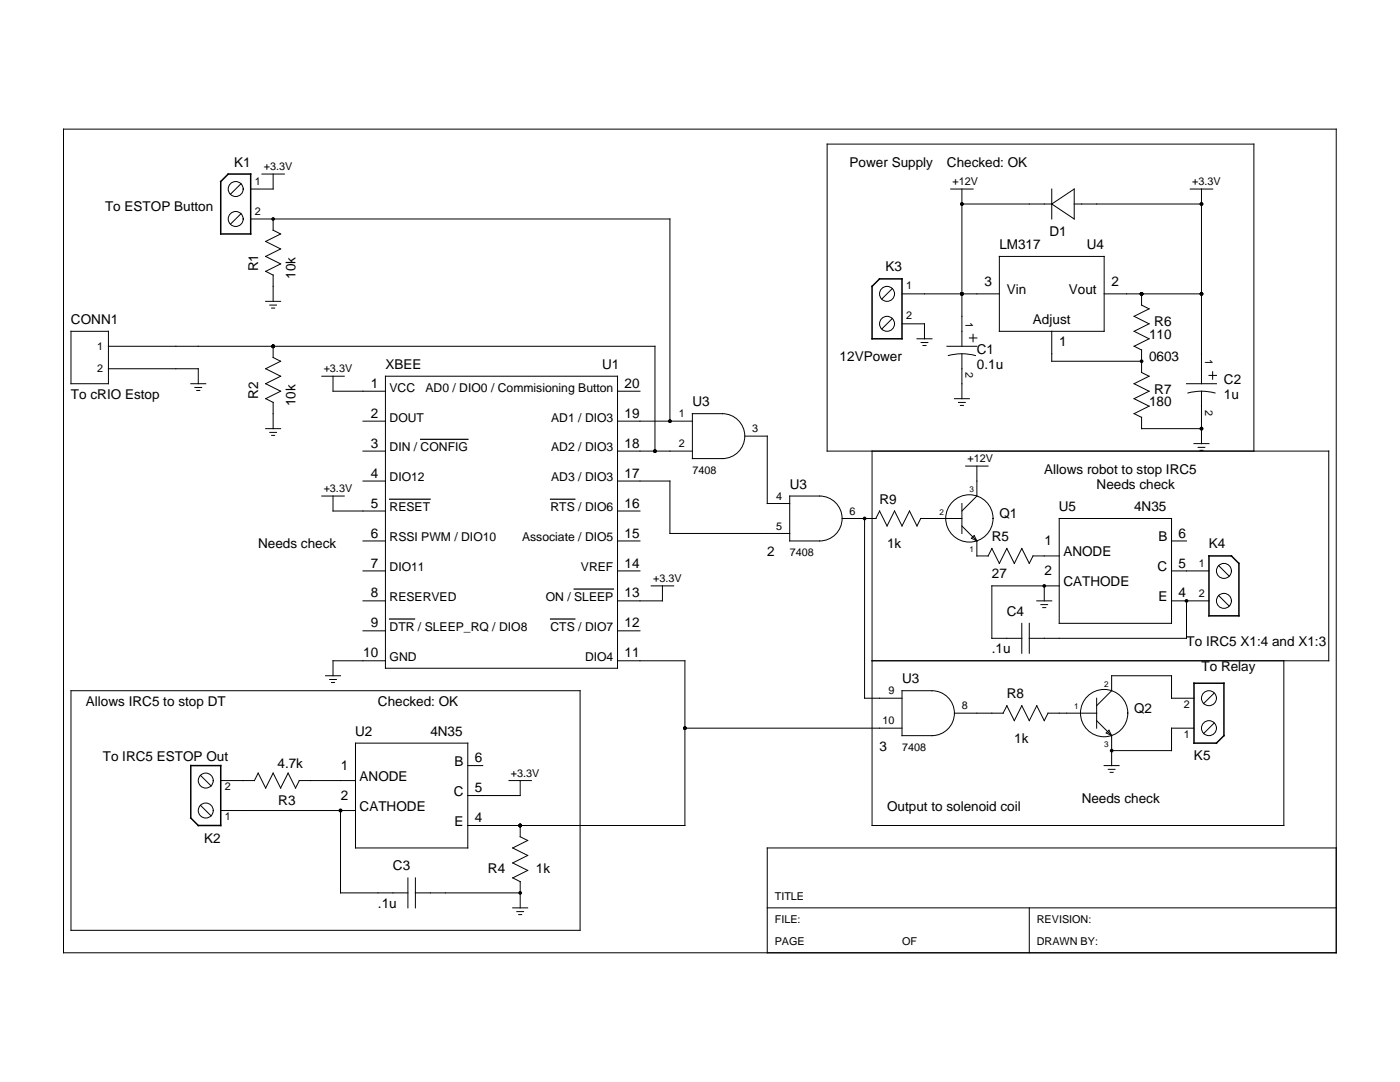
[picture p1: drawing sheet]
<svg xmlns="http://www.w3.org/2000/svg" width="279mm" height="216mm" viewBox="0 0 279 216" stroke-linecap="round" stroke-linejoin="round" font-family="sans-serif">
<g fill="none" stroke="#000" stroke-width=".2">
<path d="M12.7 25.8h254v164.3h-254zM48.1 36.6l-2.1 2.2M52.3 34.7h4.5M54.5 34.7v3h-4.5M189.7 37.7h4.5M192 37.7v31.4M209.9 37.7v6M237.5 37.7h4.5M239.8 37.7v38.9M48.1 42.6l-2.1 2.1M50 43.7h83.7v40.3M54.5 43.7v2.2l1.5 .8-3 1.5 3 1.5-3 1.5 3 1.5-3 1.5 1.5 .7v5.2"/>
<path d="M178.1 57.6l-2.1 2.1M180 58.6h19.4M192 40.7h17.9M199.4 51.2h21v14.9h-21zM209.9 40.7l4.5-3v6zM214.4 40.7h25.4M220.4 58.6h19.4M227.8 58.6v2.3l1.5 .7-3 1.5 3 1.5-3 1.5 3 1.5-3 1.5 1.5 .7M14.2 66.1h7.4v10.5h-7.4zM21.6 73.6h18v3M21.6 69.1h109.1v20.9M38.1 76.6h3"/>
<path d="M38.9 77.3h1.3M39.3 77.9h.6M53 79.5l1.5 .8v5.2M53 60.1h3M53.8 60.9h1.4M54.2 61.5h.6M54.5 69.1v2.2l1.5 .8-3 1.5 3 1.5-3 1.5 3 1.5-3 1.5M64.2 75.1h4.5M66.5 75.1v3h10.4M76.9 75.1h46.3v58.2h-46.3zM123.2 78.1h4.5M178.1 63.5l-2.1 2.1"/>
<path d="M180 64.6h4.5v3M183 67.6h3M183.8 68.3h1.4M184.2 68.9h.6M189 69.1h6M189.3 70.9a10.5 10.5 0 0 1 5.4 0M190.5 79.6h3M192 70.6v9M193.5 67.4h1.5M194.2 66.7v1.5M209.9 66.1v6h17.9M227.8 69.8v4.5l1.5 .8-3 1.5 3 1.5-3 1.5 3 1.4-3 1.5 1.5 .8v2.2h12"/>
<path d="M236.8 76.6h6M237.1 78.4a10.5 10.5 0 0 1 5.4 0M239.8 78.1v10.4M241.3 74.9h1.5M242 74.2v1.5M53 85.5h3M53.8 86.3h1.4M54.2 86.9h.6M64.2 99h4.5M66.5 99v3h10.4M72.4 96h4.5M72.4 90h4.5"/>
<path d="M72.4 84h4.5M123.2 96h10.5v10.4h23.9M123.2 90h15M123.2 84h15M138.2 82.5h6a4.5 4.5 0 0 1 4.4 4.5 4.5 4.5 0 0 1-4.4 4.5h-6zM148.6 87h4.5v13.5h4.5M157.6 99h6a4.5 4.5 0 0 1 4.5 4.5 4.5 4.5 0 0 1-4.5 4.4h-6zM174 90v74.7h82.2v-32.9M191.3 80.3h1.3M191.7 80.9h.6M192.7 93h4.5M195 93v6l-3 3"/>
<path d="M238.3 88.5h3M239.1 89.3h1.4M239.5 89.9h.6M250.2 90v-61.2h-85.1v61.2h100.1v41.8h-91.2M72.4 113.9h4.5M72.4 107.9h4.5M72.4 119.9h4.5M123.2 113.9h4.5M123.2 107.9h4.5M123.2 102h4.5M130 116.9h4.4M132.2 116.9v3h-9"/>
<path d="M168.1 103.5h6.7M172.5 103.5v35.8h7.5M175.5 102l1.5 3 1.5-3 1.5 3 1.5-3 1.5 3 .8-1.5h8.2M175.5 102l-.7 1.5M192 100.5v5.9M192 105l3 2.9M193.9 107.4l.5-.5 .6 1zM195 107.9v3h2.2M197.9 109.4l1.5 3 1.5-3 1.5 3 1.5-3 1.5 3 .8-1.5h5.2M198 109.4l-.8 1.5M206.9 119.9h3M208.4 116.9v3"/>
<path d="M211.4 103.5h22.4v20.9h-22.4zM211.4 116.9h-13.5v10.5h6M233.8 113.9h7.5M233.8 107.9h3M233.8 119.9h7.5M236.8 119.9v7.5h-31.4M243.2 118.8l2.1 2.1M243.2 112.8l2.1 2.2M14.2 137.8h101.6v47.8h-101.6zM65 134.8h3M65.8 135.6h1.3M66.2 136.2h.6"/>
<path d="M72.4 125.9h4.5M76.9 131.8h-10.4v3M123.2 131.8h13.5v32.9h-43.3M123.2 125.9h4.5M180 137.8h6a4.5 4.5 0 0 1 4.5 4.5 4.5 4.5 0 0 1-4.5 4.5h-6zM203.9 124.4v6M205.4 124.4v6M207.7 120.6h1.4M208.1 121.2h.6M218.9 139.3v6M238.3 139.3h-4.5v-4.5h-11.9v3l-3 3M242.3 138.3l-2.1 2.1"/>
<path d="M40 154.7l2.2 2.1M44.1 155.8h6.7l.7-1.5 1.5 2.9 1.5-2.9 1.5 2.9 1.5-2.9 1.5 2.9 .7-1.4h11.2M70.9 148.3h22.5v20.9h-22.5zM93.4 152.8h2.9M101.6 155.8h4.5M103.8 155.8v2.9h-10.4M136.7 145.3h43.3M190.5 142.3h9.7M200.9 140.8l1.5 3 1.5-3 1.5 3 1.5-3 1.5 3 .8-1.5h9.7M200.9 140.8l-.7 1.5M218.9 143.8l3 3M220.4 152.8h2.9"/>
<path d="M221.2 153.5h1.3M221.3 145.7l.6 1.1-1.1-.5zM221.6 154.1h.5M221.9 146.8v6M238.3 145.3h-4.5v4.5h-11.9M242.3 144.2l-2.1 2.2M40 160.7l2.1 2.1M44.1 161.7h26.8M68 161.7v16.5h13.4M81.4 175.2v6M82.9 178.2h20.9M82.9 175.2v6"/>
<path d="M103.8 164.7v2.3l1.5 .7-3 1.5 3 1.5-3 1.5 3 1.5-3 1.5 1.5 .7M103.8 175.9v5.3M266.7 169.2h-113.6v20.9M102.3 181.2h3M103.1 181.9h1.4M103.5 182.5h.6M153.1 181.2h113.6M205.4 181.2v8.9"/>
<circle cx="47" cy="37.7" r="1.49"/>
<circle cx="47" cy="43.7" r="1.49"/>
<circle cx="177" cy="58.6" r="1.49"/>
<circle cx="177" cy="64.6" r="1.49"/>
<circle cx="193.5" cy="103.4" r="4.7"/>
<circle cx="244.3" cy="119.9" r="1.49"/>
<circle cx="244.3" cy="113.9" r="1.49"/>
<circle cx="241.3" cy="139.3" r="1.49"/>
<circle cx="41.1" cy="155.8" r="1.49"/>
<circle cx="220.4" cy="142.3" r="4.7"/>
<circle cx="241.3" cy="145.3" r="1.49"/>
<circle cx="41.1" cy="161.7" r="1.49"/>
</g>
<path d="M77.7 99.6h8.1M83.9 87.7h9.5M109.9 99.6h4.8M114.6 117.5h7.8M77.7 123.5h5M109.9 123.5h4.8" fill="none" stroke="#000" stroke-width=".24"/>
<path d="M45.5 34.7h4.5v12h-5.9v-10.5zM174 57.1l1.5-1.5h4.5v12h-6zM241.3 110.9h4.5l1.5 1.5v10.5h-6zM238.3 136.3h6v10.5l-1.5 1.5h-4.5zM38.1 152.8h6v11.9h-4.5l-1.5-1.5z" fill="none" stroke="#000" stroke-width=".3"/>
<g fill="#000">
<circle cx="54.5" cy="43.7" r=".37"/>
<circle cx="192" cy="40.7" r=".37"/>
<circle cx="192" cy="58.6" r=".37"/>
<circle cx="227.8" cy="58.6" r=".37"/>
<circle cx="239.8" cy="40.7" r=".37"/>
<circle cx="239.8" cy="58.6" r=".37"/>
<circle cx="54.5" cy="69.1" r=".37"/>
<circle cx="227.8" cy="72.1" r=".37"/>
<circle cx="130.7" cy="90" r=".37"/>
<circle cx="133.7" cy="84" r=".37"/>
<circle cx="239.8" cy="85.5" r=".37"/>
<circle cx="172.5" cy="103.5" r=".37"/>
<circle cx="208.4" cy="116.9" r=".37"/>
<circle cx="236.8" cy="119.9" r=".37"/>
<circle cx="136.7" cy="145.3" r=".37"/>
<circle cx="221.9" cy="149.8" r=".37"/>
<circle cx="68" cy="161.7" r=".37"/>
<circle cx="103.8" cy="164.7" r=".37"/>
<circle cx="103.8" cy="178.2" r=".37"/>
</g>
<g font-size="2.7">
<text x="46.7" y="33.2">K1</text>
<text x="169.6" y="33.2">Power Supply</text>
<text x="189" y="33.2">Checked: OK</text>
<text x="21" y="42.2">To ESTOP Button</text>
<text x="209.4" y="47.2">D1</text>
<text x="199.4" y="49.7">LM317</text>
<text x="216.9" y="49.7">U4</text>
<text x="51.5" y="54.2" transform="rotate(-90 51.5 54.2)">R1</text>
<text x="59" y="55.6" transform="rotate(-90 59 55.6)">10k</text>
<text x="176.7" y="54.2">K3</text>
<text x="196.4" y="57.1">3</text>
<text x="200.9" y="58.6">Vin</text>
<text x="213.3" y="58.6">Vout</text>
<text x="221.9" y="57.1">2</text>
<text x="14.2" y="64.6">CONN1</text>
<text x="206.1" y="64.6">Adjust</text>
<text x="230.4" y="65.1">R6</text>
<text x="195" y="70.6">C1</text>
<text x="211.4" y="69.1">1</text>
<text x="229.3" y="67.6">110</text>
<text x="74" y="77.4">1</text>
<text x="76.9" y="73.6">XBEE</text>
<text x="120.2" y="73.6">U1</text>
<text x="124.7" y="77.4">20</text>
<text x="167.6" y="72.1">12VPower</text>
<text x="195" y="73.6">0.1u</text>
<text x="229.3" y="72.1">0603</text>
<text x="244.3" y="76.6">C2</text>
<text x="14.2" y="79.6">To cRIO Estop</text>
<text x="51.5" y="79.6" transform="rotate(-90 51.5 79.6)">R2</text>
<text x="59" y="81" transform="rotate(-90 59 81)">10k</text>
<text x="74" y="83.4">2</text>
<text x="124.7" y="83.4">19</text>
<text x="138.2" y="81">U3</text>
<text x="229.3" y="81">180</text>
<text x="230.4" y="78.5">R7</text>
<text x="244.3" y="79.6">1u</text>
<text x="74" y="89.3">3</text>
<text x="124.7" y="89.3">18</text>
<text x="74" y="95.3">4</text>
<text x="124.7" y="95.3">17</text>
<text x="208.4" y="94.5">Allows robot to stop IRC5</text>
<text x="74" y="101.3">5</text>
<text x="124.7" y="101.3">16</text>
<text x="157.6" y="97.5">U3</text>
<text x="175.5" y="100.5">R9</text>
<text x="211.3" y="102">U5</text>
<text x="218.9" y="97.5">Needs check</text>
<text x="226.3" y="102">4N35</text>
<text x="74" y="107.3">6</text>
<text x="124.7" y="107.3">15</text>
<text x="197.9" y="107.9">R5</text>
<text x="199.4" y="103.5">Q1</text>
<text x="235.2" y="107.3">6</text>
<text x="51.5" y="109.4">Needs check</text>
<text x="74" y="113.2">7</text>
<text x="124.7" y="113.2">14</text>
<text x="153.1" y="110.9">2</text>
<text x="177" y="109.4">1k</text>
<text x="208.5" y="108.8">1</text>
<text x="212.2" y="111">ANODE</text>
<text x="231" y="114">C</text>
<text x="231.2" y="108">B</text>
<text x="235.2" y="113.2">5</text>
<text x="241.3" y="109.4">K4</text>
<text x="74" y="119.2">8</text>
<text x="124.7" y="119.2">13</text>
<text x="197.9" y="115.4">27</text>
<text x="208.5" y="114.7">2</text>
<text x="212.2" y="117">CATHODE</text>
<text x="231.2" y="120">E</text>
<text x="235.2" y="119.2">4</text>
<text x="74" y="125.2">9</text>
<text x="124.7" y="125.2">12</text>
<text x="200.9" y="122.9">C4</text>
<text x="72.5" y="131.2">10</text>
<text x="124.7" y="131.2">11</text>
<text x="197.9" y="130.4">.1u</text>
<text x="236.8" y="128.9">To IRC5 X1:4 and X1:3</text>
<text x="180" y="136.3">U3</text>
<text x="239.8" y="133.8">To Relay</text>
<text x="17.2" y="140.8">Allows IRC5 to stop DT</text>
<text x="75.4" y="140.8">Checked: OK</text>
<text x="200.9" y="139.3">R8</text>
<text x="226.3" y="142.3">Q2</text>
<text x="70.9" y="146.8">U2</text>
<text x="85.9" y="146.8">4N35</text>
<text x="175.5" y="149.8">3</text>
<text x="202.4" y="148.3">1k</text>
<text x="20.5" y="151.8">To IRC5 ESTOP Out</text>
<text x="55.4" y="153.2">4.7k</text>
<text x="68" y="153.6">1</text>
<text x="71.8" y="155.8">ANODE</text>
<text x="90.7" y="152.8">B</text>
<text x="94.8" y="152.1">6</text>
<text x="238.3" y="151.7">K5</text>
<text x="55.5" y="160.7">R3</text>
<text x="68" y="159.6">2</text>
<text x="71.8" y="161.8">CATHODE</text>
<text x="90.6" y="158.8">C</text>
<text x="94.8" y="158.1">5</text>
<text x="177" y="161.7">Output to solenoid coil</text>
<text x="215.9" y="160.2">Needs check</text>
<text x="90.7" y="164.8">E</text>
<text x="94.8" y="164">4</text>
<text x="40.8" y="168.2">K2</text>
<text x="78.4" y="173.7">C3</text>
<text x="97.4" y="174.2">R4</text>
<text x="106.9" y="174.2">1k</text>
<text x="75.4" y="181.2">.1u</text>
</g>
<g font-size="2.4">
<text x="77.7" y="78.1">VCC</text>
<text x="84.9" y="78.1">AD0 / DIO0 / Commisioning Button</text>
<text x="77.7" y="84.1">DOUT</text>
<text x="110" y="84.1">AD1 / DIO3</text>
<text x="77.7" y="90.1">DIN / CONFIG</text>
<text x="110" y="90.1">AD2 / DIO3</text>
<text x="77.7" y="96.1">DIO12</text>
<text x="110" y="96.1">AD3 / DIO3</text>
<text x="77.7" y="102">RESET</text>
<text x="109.9" y="102">RTS / DIO6</text>
<text x="77.7" y="114">DIO11</text>
<text x="77.7" y="108">RSSI PWM / DIO10</text>
<text x="104.2" y="108">Associate / DIO5</text>
<text x="115.9" y="114">VREF</text>
<text x="77.7" y="120">RESERVED</text>
<text x="108.9" y="120">ON / SLEEP</text>
<text x="77.7" y="125.9">DTR / SLEEP_RQ / DIO8</text>
<text x="109.9" y="125.9">CTS / DIO7</text>
<text x="77.7" y="131.9">GND</text>
<text x="116.8" y="131.9">DIO4</text>
</g>
<g font-size="2.2">
<text x="52.6" y="34">+3.3V</text>
<text x="50.8" y="36.8">1</text>
<text x="190.1" y="37">+12V</text>
<text x="237.9" y="37">+3.3V</text>
<text x="50.8" y="42.8">2</text>
<text x="180.8" y="57.8">1</text>
<text x="180.8" y="63.7">2</text>
<text x="192.7" y="64.2" transform="rotate(90 192.7 64.2)">1</text>
<text x="19.4" y="69.8">1</text>
<text x="240.5" y="71.6" transform="rotate(90 240.5 71.6)">1</text>
<text x="19.4" y="74.3">2</text>
<text x="64.6" y="74.3">+3.3V</text>
<text x="192.7" y="74.3" transform="rotate(90 192.7 74.3)">2</text>
<text x="135.5" y="83.3">1</text>
<text x="240.5" y="81.8" transform="rotate(90 240.5 81.8)">2</text>
<text x="135.5" y="89.3">2</text>
<text x="150.1" y="86.3">3</text>
<text x="138.2" y="94.5">7408</text>
<text x="193.1" y="92.3">+12V</text>
<text x="64.6" y="98.2">+3.3V</text>
<text x="154.9" y="99.7">4</text>
<text x="154.9" y="105.7">5</text>
<text x="169.6" y="102.7">6</text>
<text x="157.6" y="110.9">7408</text>
<text x="239.3" y="113">1</text>
<text x="130.3" y="116.2">+3.3V</text>
<text x="239.3" y="119">2</text>
<text x="177.3" y="138.6">9</text>
<text x="192" y="141.6">8</text>
<text x="236.3" y="141.3">2</text>
<text x="176.1" y="144.5">10</text>
<text x="180" y="149.8">7408</text>
<text x="236.3" y="147.3">1</text>
<text x="101.9" y="155">+3.3V</text>
<text x="44.9" y="157.7">2</text>
<text x="44.9" y="163.7">1</text>
<text x="154.6" y="179.7">TITLE</text>
<text x="154.6" y="184.1">FILE:</text>
<text x="206.9" y="184.1">REVISION:</text>
<text x="154.6" y="188.6">PAGE</text>
<text x="180" y="188.6">OF</text>
<text x="206.9" y="188.6">DRAWN BY:</text>
</g>
<g font-size="1.6">
<text x="193.5" y="98.2">3</text>
<text x="187.5" y="102.7">2</text>
<text x="193.5" y="110.2">1</text>
<text x="220.4" y="137.1">2</text>
<text x="214.4" y="141.6">1</text>
<text x="220.4" y="149">3</text>
</g>
</svg>
